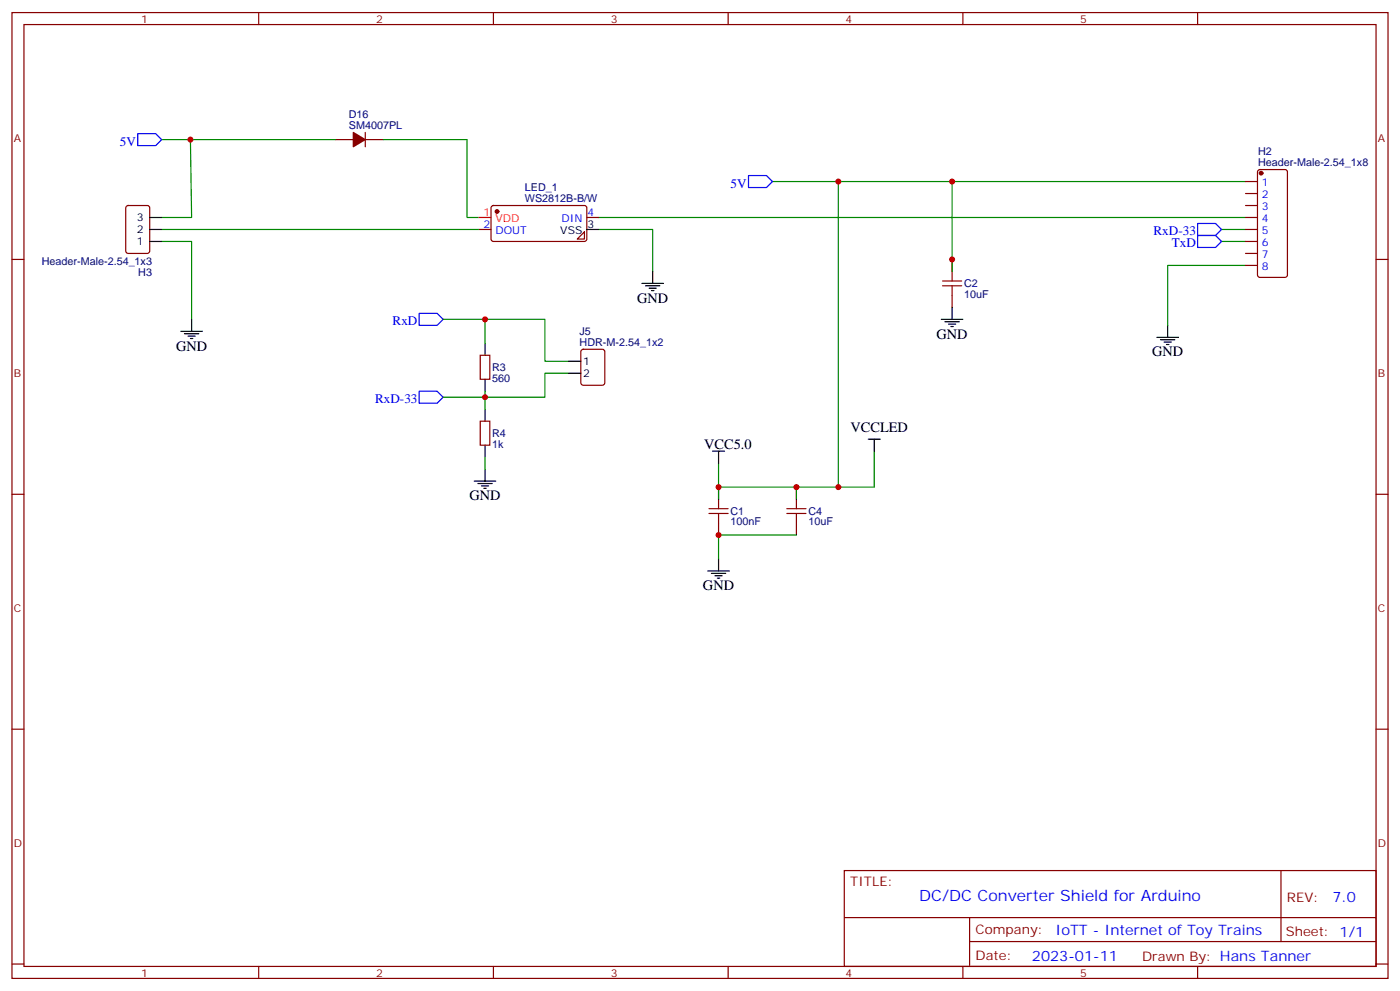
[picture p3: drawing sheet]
<svg xmlns="http://www.w3.org/2000/svg" width="412mm" height="292mm" viewBox="0 0 412 292" stroke-linecap="round" stroke-linejoin="round" font-family="sans-serif">
<g fill="none" stroke="#870000" stroke-width=".35">
<path d="M3.5 3.7h405.4v284.3h-405.4zM7.1 7.2h398.2v277.3h-398.2zM76.2 3.7v3.5M145.3 3.7v3.5M214.5 3.7v3.5M283.6 3.7v3.5M352.8 3.7v3.5M107.6 39v4.2M98.8 41.1h5.3M107.6 41.1h5.3M366.9 53.4h3.5M366.9 57h3.5"/>
<path d="M370.7 50.1l.4-.2h7.4l.7 .4v30.7l-.4 .6-7.7 .1-.6-.5-.1-30.6zM3.5 76.4h3.6M37.3 60.7l.4-.2h5.7l.6 .4 .1 13-.5 .7h-5.9l-.6-.4-.1-13zM141.1 67.6h3.5M144.9 60.7l.4-.2 27.1 .1 .5 .6-.1 9.5-.6 .4-27.1-.1-.5-.6v-9.2zM170 70.4l2.2-2.1v2.1zM172.9 64h3.5M280.5 76.4v3.5M366.9 67.6h3.5M366.9 64h3.5M366.9 60.5h3.5M366.9 71.1h3.5"/>
<path d="M366.9 74.6h3.5M366.9 78.1h3.5M405.3 76.4h3.6M280.5 87v3.5M141.5 104.6h2.8v7.1h-2.8zM171.3 103l.5-.2h5.6l.7 .5 .1 9.4-.5 .7h-5.9l-.6-.4-.1-9.5zM141.5 124h2.8v7.1h-2.8zM3.5 145.5h3.6M211.7 143.4v3.5M211.7 154v3.5M234.6 143.4v3.5M234.6 154v3.5"/>
<path d="M405.3 145.5h3.6M3.5 214.7h3.6M405.3 214.7h3.6M248.7 256.3h156.6v28.2h-156.6zM377.3 256.3v20.9M248.7 270.1h156.5M285.6 277.2h119.6M285.6 270.1v14.2M3.5 283.8h3.6M76.2 284.5v3.5M145.3 284.5v3.5M214.5 284.5v3.5"/>
<path d="M283.6 284.5v3.5M352.8 284.5v3.5M405.3 283.8h3.6"/>
</g>
<g fill="#870000" stroke="#870000" stroke-width=".35">
<path d="M104.1 39l3.5 2.1-3.5 2.1z"/>
<circle cx="146.4" cy="62.3" r=".53"/>
<circle cx="371.5" cy="51" r=".53"/>
</g>
<g fill="none" stroke="#008700" stroke-width=".35">
<path d="M47.6 41.1h51.2M56.1 41.1l.3 22.9h-8.8M112.9 41.1h24.7v22.9h3.5M227.5 53.4h19.4M280.5 53.4v26.5M366.9 53.4h-120v90M47.6 67.6h93.5M47.6 71.1h8.8v22.9M176.4 67.6h15.9v12.3M176.4 64h190.5M359.8 71.1h7.1M359.8 67.6h7.1"/>
<path d="M366.9 78.1h-22.9v17.7M130.5 94h12.4v7.1M142.9 94h17.6v12.4h7.1M142.9 115.2v5.3M167.6 109.9h-7.1v7h-30M142.9 134.6v3.5M211.7 136.3v10.6M257.5 132.8v10.6h-45.8M234.6 157.5h-22.9v7.1M234.6 143.4v3.5"/>
</g>
<g fill="none" stroke="#000" stroke-width=".35">
<path d="M44.1 67.6h3.5M44.1 64h3.5M44.1 71.1h3.5M172.9 67.6h3.5M192.3 79.9v3.5M53.3 97.5h6.3M54.3 98.2h4.3M55.4 99h2.1M56.1 99.7h.7M56.4 94v3.5M189.1 83.4h6.3M190.1 84.1h4.3"/>
<path d="M191.2 84.8h2.1M191.9 85.5h.7M277.3 94h6.3M278.3 94.7h4.3M279.4 95.4h2.1M280.1 96.1h.7M280.5 90.5v3.5M340.8 99.3h6.3M344 95.8v3.5M142.9 101.1v3.5M142.9 111.7v3.5M167.6 106.4h3.5"/>
<path d="M167.6 109.9h3.5M341.8 100h4.3M342.9 100.7h2.1M343.6 101.4h.7M142.9 120.5v3.5M142.9 131.1v3.5M142.9 138.1v3.5M209.9 132.8h3.5M211.7 132.8v3.5M255.8 129.3h3.5M257.5 129.3v3.5M139.7 141.6h6.3"/>
<path d="M140.8 142.3h4.2M141.8 143.1h2.1M142.5 143.8h.7M208.5 168.1h6.3M209.5 168.8h4.3M210.6 169.5h2.1M211.3 170.2h.7M211.7 164.6v3.5"/>
</g>
<path d="M280.5 79.9v2.8M277.6 84.1h5.7M277.6 82.7h5.7M280.5 84.1v2.9M208.8 151.2h5.7M208.8 149.8h5.7M211.7 146.9v2.9M211.7 151.2v2.8M231.8 151.2h5.6M231.8 149.8h5.6M234.6 146.9v2.9M234.6 151.2v2.8" fill="none" stroke="#a10000" stroke-width=".35"/>
<path d="M40.6 39.3h5.3l1.7 1.8-1.7 1.8h-5.3zM220.5 51.7h5.3l1.7 1.7-1.7 1.8h-5.3zM352.8 69.3h5.3l1.7 1.8-1.7 1.7h-5.3zM352.8 65.8h5.3l1.7 1.8-1.7 1.7h-5.3zM123.5 92.3h5.3l1.7 1.7-1.7 1.8h-5.3zM123.5 115.2h5.3l1.7 1.7-1.7 1.8h-5.3z" fill="none" stroke="#00f" stroke-width=".35"/>
<path d="M141.1 64h3.5" fill="none" stroke="#f00" stroke-width=".35"/>
<g fill="#c00">
<circle cx="142.9" cy="94" r=".88"/>
<circle cx="280.5" cy="53.4" r=".88"/>
<circle cx="246.9" cy="53.4" r=".88"/>
<circle cx="211.7" cy="157.5" r=".88"/>
<circle cx="280.5" cy="76.4" r=".88"/>
<circle cx="234.6" cy="143.4" r=".88"/>
<circle cx="246.9" cy="143.4" r=".88"/>
<circle cx="211.7" cy="143.4" r=".88"/>
<circle cx="142.9" cy="116.9" r=".88"/>
<circle cx="56.1" cy="41.1" r=".88"/>
</g>
<text font-size="4.6" fill="#00f" x="270.8" y="265.3">DC/DC Converter Shield for Arduino</text>
<g font-size="4.2">
<text x="187.7" y="89.1">GND</text>
<text x="275.9" y="99.7">GND</text>
<text x="51.9" y="103.2">GND</text>
<text x="339.4" y="105">GND</text>
<text x="250.5" y="127.2">VCCLED</text>
<text x="207.4" y="132.1">VCC5.0</text>
<text x="138.3" y="147.3">GND</text>
<text x="207.1" y="173.7">GND</text>
</g>
<g font-size="4.2" fill="#00f">
<text x="392.5" y="265.6">7.0</text>
<text x="310.9" y="275.1">IoTT - Internet of Toy Trains</text>
<text x="304" y="282.9">2023-01-11</text>
</g>
<g font-size="3.9" fill="#00f">
<text x="35.3" y="42.9">5V</text>
<text x="215.2" y="55.2">5V</text>
<text x="339.8" y="69.3">RxD-33</text>
<text x="345.1" y="72.8">TxD</text>
<text x="115.6" y="95.8">RxD</text>
<text x="110.5" y="118.7">RxD-33</text>
</g>
<g font-size="3.9" fill="#800">
<text x="250.5" y="260.9">TITLE:</text>
<text x="379.1" y="265.6">REV:</text>
<text x="287.4" y="275.1">Company:</text>
<text x="378.7" y="275.7">Sheet: 1/1</text>
<text x="287.4" y="282.8">Date:</text>
<text x="336.4" y="282.8">Drawn By: Hans Tanner</text>
</g>
<g font-size="3.2" fill="#800">
<text x="41.6" y="6.7">1</text>
<text x="110.8" y="6.7">2</text>
<text x="179.9" y="6.7">3</text>
<text x="249.1" y="6.7">4</text>
<text x="318.2" y="6.7">5</text>
<text x="4.1" y="41.8">A</text>
<text x="405.9" y="41.8">A</text>
<text x="4.1" y="110.9">B</text>
<text x="405.9" y="110.9">B</text>
<text x="4.1" y="180.1">C</text>
<text x="405.9" y="180.1">C</text>
<text x="4.1" y="249.2">D</text>
<text x="405.9" y="249.2">D</text>
<text x="41.6" y="287.5">1</text>
<text x="110.8" y="287.5">2</text>
<text x="179.9" y="287.5">3</text>
<text x="249.1" y="287.5">4</text>
<text x="318.2" y="287.5">5</text>
</g>
<g font-size="3.2" fill="#000080">
<text x="102.8" y="34.8">D16</text>
<text x="102.8" y="37.9">SM4007PL</text>
<text x="370.6" y="45.7">H2</text>
<text x="370.6" y="48.9">Header-Male-2.54_1x8</text>
<text x="154.6" y="59.4">WS2812B-B/W</text>
<text x="154.6" y="56.3">LED_1</text>
<text x="12.3" y="78.1">Header-Male-2.54_1x3</text>
<text x="40.7" y="81.3">H3</text>
<text x="284" y="87.7">10uF</text>
<text x="284" y="84.6">C2</text>
<text x="170.7" y="101.8">HDR-M-2.54_1x2</text>
<text x="170.7" y="98.7">J5</text>
<text x="145" y="112.4">560</text>
<text x="145" y="109.2">R3</text>
<text x="145" y="131.8">1k</text>
<text x="145" y="128.6">R4</text>
<text x="215.2" y="154.7">100nF</text>
<text x="215.2" y="151.6">C1</text>
<text x="238.1" y="154.7">10uF</text>
<text x="238.1" y="151.6">C4</text>
</g>
<g font-size="3.2" fill="#00f">
<text x="371.7" y="54.9">1</text>
<text x="371.7" y="58.4">2</text>
<text x="165.4" y="65.4">DIN</text>
<text x="173" y="63.7">4</text>
<text x="371.7" y="61.9">3</text>
<text x="371.7" y="65.4">4</text>
<text x="142.4" y="67.2">2</text>
<text x="145.9" y="69">DOUT</text>
<text x="371.7" y="69">5</text>
<text x="371.7" y="72.5">6</text>
<text x="371.7" y="76">7</text>
<text x="371.7" y="79.6">8</text>
</g>
<g font-size="3.2">
<text x="40.3" y="65.1">3</text>
<text x="40.3" y="68.6">2</text>
<text x="165.1" y="69">VSS</text>
<text x="173" y="67.2">3</text>
<text x="40.3" y="72.1">1</text>
<text x="171.8" y="107.4">1</text>
<text x="171.8" y="110.9">2</text>
</g>
<g font-size="3.2" fill="#f00">
<text x="142.4" y="63.7">1</text>
<text x="145.9" y="65.4">VDD</text>
</g>
</svg>
